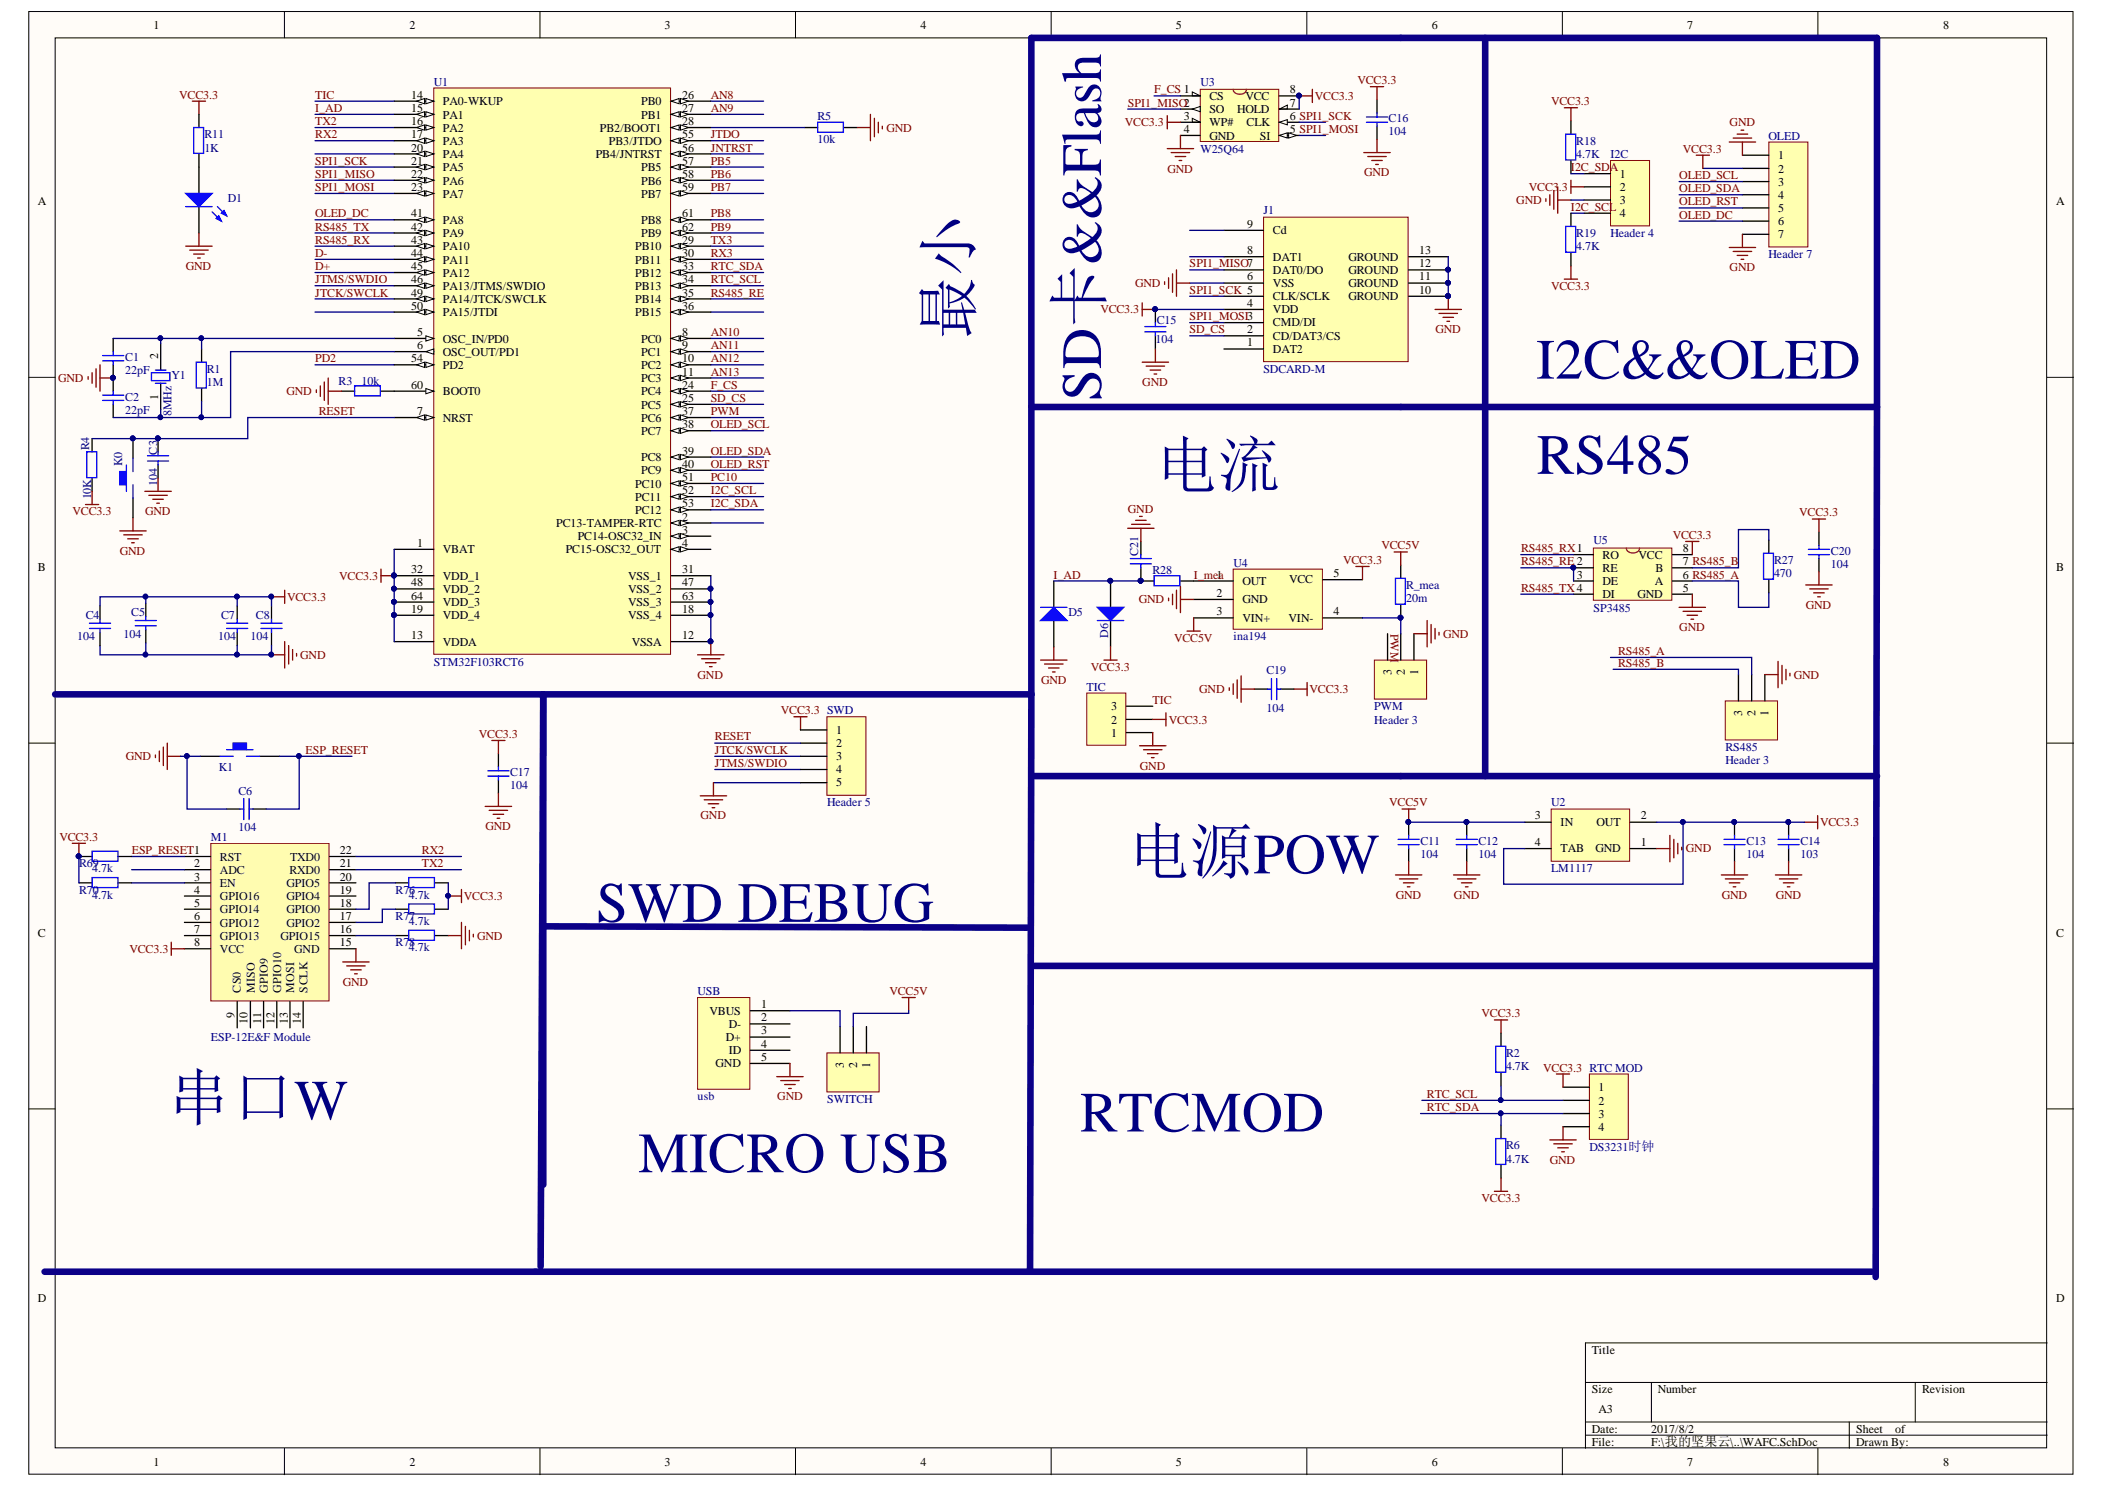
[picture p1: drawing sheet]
# Altium project WAFC.PrjPCB
1 sheet, 57 parts. Net scope: global (net labels, ports and power ports of the same name join across sheets).
Board file: PCB1.PcbDoc

## Sheet WAFC.SchDoc
size A3

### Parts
C1  value 22pF  [0603]  (hidden comment: Cap)
C2  value 22pF  [0603]  (hidden comment: Cap)
C3  value 104  [0603]  (hidden comment: Cap)
C4  value 104  [0603]  (hidden comment: Cap)
C5  value 104  [0603]  (hidden comment: Cap)
C6  value 104  [0603]  (hidden comment: Cap)
C7  value 104  [0603]  (hidden comment: Cap)
C8  value 104  [0603]  (hidden comment: Cap)
C11  value 104  [0603]  (hidden comment: Cap)
C12  value 104  [0603]  (hidden comment: Cap)
C13  value 104  [0603]  (hidden comment: Cap)
C14  value 103  [0603]  (hidden comment: Cap)
C15  value 104  [0603]  (hidden comment: Cap)
C16  value 104  [0603]  (hidden comment: Cap)
C17  value 104  [0603]  (hidden comment: Cap)
C19  value 104  [0603]  (hidden comment: Cap)
C20  value 104  [0603]  (hidden comment: Cap)
C21  Cap  [0603]  (value not drawn)
D1  LED2  [0603]  (value not drawn)
D5  SS14  [IN5819]  (value not drawn)
D6  SS14  [IN5819]  (value not drawn)
I2C  Header 4  [HDR1X4]
J1  SDCARD-M  [SDCARD-M]
K0  K1  [sop2]  (value not drawn)
K1  K1  [sop2]  (value not drawn)
M1  ESP-12E&F Module  [ESP-12E&F Module]
OLED  Header 7  [HDR1X7]
PWM  Header 3  [HDR1X3]
R1  value 1M  [0603]  (hidden comment: Res2)
R2  value 4.7K  [0603]  (hidden comment: Res2)
R3  value 10k  [0603]  (hidden comment: Res2)
R4  value 10K  [0603]  (hidden comment: Res2)
R5  value 10k  [0603]  (hidden comment: Res2)
R6  value 4.7K  [0603]  (hidden comment: Res2)
R11  value 1K  [0603]  (hidden comment: Res2)
R18  value 4.7K  [0603]  (hidden comment: Res2)
R19  value 4.7K  [0603]  (hidden comment: Res2)
R27  value 470  [0603]  (hidden comment: Res2)
R28  Res2  [0603]  (value not drawn)
R69  value 4.7k  [0603]  (hidden comment: Res2)
R70  value 4.7k  [0603]  (hidden comment: Res2)
R76  value 4.7k  [0603]  (hidden comment: Res2)
R77  value 4.7k  [0603]  (hidden comment: Res2)
R78  value 4.7k  [0603]  (hidden comment: Res2)
R_mea  value 20m  [0805]  (hidden comment: Res2)
RS485  Header 3  [DZ3*3.5]
RTC_MOD  DS3231时钟  [HDR1X4]
SWD  Header 5  [HDR1X5]
SWITCH  Header 3  [12D00]  (value not drawn)
TIC  Header 3  [DZ3*3.5]  (value not drawn)
U1  STM32F103RCT6  [LQFP64]
U2  LM1117  [MP04A_N]
U3  W25Q64  [SOIC-8]
U4  ina194  [ina194]
U5  SP3485  [SOP-8]
USB  usb  [Micro_USB]
Y1  8MHz  [XTAL_US]

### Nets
GND: C1.1 C2.2 C3.1 C4.2 C5.2 C6.2 C7.2 C8.2 C11.1 C12.1 C13.1 C14.1 C15.1 C16.1 C17.1 C19.1 C20.1 C21.2 D1.2(K) D5.1(A) I2C.3 J1.6(VSS) J1.10(GROUND) J1.11(GROUND) J1.12(GROUND) J1.13(GROUND) K0.1 K1.1 M1.15(GND) OLED.1 OLED.7 PWM.1 R3.2 R5.1 R78.1 RS485.1 RTC_MOD.4 SWD.5 TIC.1 U1.12(VSSA) U1.18(VSS_4) U1.31(VSS_1) U1.47(VSS_2) U1.63(VSS_3) U2.1(GND) U3.4(GND) U4.2(GND) U5.5(GND) USB.5(GND)
VCC3.3: C4.1 C5.1 C7.1 C8.1 C13.2 C14.2 C15.2 C16.2 C17.2 C19.2 C20.2 D6.2(K) I2C.2 J1.4(VDD) M1.8(VCC) OLED.2 R2.1 R4.1 R6.2 R11.2 R18.1 R19.2 R69.2 R70.2 R76.1 R77.1 RTC_MOD.1 SWD.1 TIC.2 U1.1(VBAT) U1.13(VDDA) U1.19(VDD_4) U1.32(VDD_1) U1.48(VDD_2) U1.64(VDD_3) U2.2(OUT) U2.4(TAB) U3.3(WP#) U3.7(HOLD) U3.8(VCC) U4.5(VCC) U5.8(VCC)
VCC5V: C11.2 C12.2 R_mea.2 SWITCH.2 U2.3(IN) U4.3(VIN+)
AN8: U1.26(PB0)
AN9: U1.27(PB1)
AN10: U1.8(PC0)
AN11: U1.9(PC1)
AN12: U1.10(PC2)
AN13: U1.11(PC3)
D+: U1.45(PA12)
D-: U1.44(PA11)
ESP_RESET: C6.1 K1.2 M1.1(RST) R69.1
F_CS: U1.24(PC4) U3.1(CS)
I2C_SCL: I2C.4 R19.1 U1.52(PC11)
I2C_SDA: I2C.1 R18.2 U1.53(PC12)
I_AD: C21.1 D5.2(K) D6.1(A) R28.1 U1.15(PA1)
I_mea: R28.2 U4.1(OUT)
JNTRST: U1.56(PB4/JNTRST)
JTCK/SWCLK: SWD.3 U1.49(PA14/JTCK/SWCLK)
JTDO: U1.55(PB3/JTDO)
JTMS/SWDIO: SWD.4 U1.46(PA13/JTMS/SWDIO)
OLED_DC: OLED.6 U1.41(PA8)
OLED_RST: OLED.5 U1.40(PC9)
OLED_SCL: OLED.3 U1.38(PC7)
OLED_SDA: OLED.4 U1.39(PC8)
PB5: U1.57(PB5)
PB6: U1.58(PB6)
PB7: U1.59(PB7)
PB8: U1.61(PB8)
PB9: U1.62(PB9)
PC10: U1.51(PC10)
PD2: U1.54(PD2)
PWM: PWM.3 U1.37(PC6)
RESET: C3.2 K0.2 R4.2 SWD.2 U1.7(NRST)
RS485_A: R27.2 RS485.2 U5.6(A)
RS485_B: R27.1 RS485.3 U5.7(B)
RS485_RE: U1.35(PB14) U5.2(RE) U5.3(DE)
RS485_RX: U1.43(PA10) U5.1(RO)
RS485_TX: U1.42(PA9) U5.4(DI)
RTC_SCL: R2.2 RTC_MOD.2 U1.34(PB13)
RTC_SDA: R6.1 RTC_MOD.3 U1.33(PB12)
RX2: M1.22(TXD0) U1.17(PA3)
RX3: U1.30(PB11)
SD_CS: J1.2(CD/DAT3/CS) U1.25(PC5)
SPI1_MISO: J1.7(DAT0/DO) U1.22(PA6) U3.2(SO)
SPI1_MOSI: J1.3(CMD/DI) U1.23(PA7) U3.5(SI)
SPI1_SCK: J1.5(CLK/SCLK) U1.21(PA5) U3.6(CLK)
TIC: TIC.3 U1.14(PA0-WKUP)
TX2: M1.21(RXD0) U1.16(PA2)
TX3: U1.29(PB10)
NetC1_2: C1.2 R1.2 U1.5(OSC_IN/PD0) Y1.2(OSC2)
NetC2_1: C2.1 R1.1 U1.6(OSC_OUT/PD1) Y1.1(OSC1)
NetD1_1: D1.1(A) R11.1
NetM1_3: M1.3(EN) R70.1
NetM1_16: M1.16(GPIO15) R78.2
NetM1_17: M1.17(GPIO2) R77.2
NetM1_18: M1.18(GPIO0) R76.2
NetPWM_2: PWM.2 R_mea.1 U4.4(VIN-)
NetR3_1: R3.1 U1.60(BOOT0)
NetR5_2: R5.2 U1.28(PB2/BOOT1)
NetSWITCH_3: SWITCH.3 USB.1(VBUS)

Not connected (* = marked no-connect by the designer): J1 1(DAT2) 8(DAT1) 9(Cd); M1 2(ADC) 4(GPIO16) 5(GPIO14) 6(GPIO12) 7(GPIO13) 9(CS0) 10(MISO) 11(GPIO9) 12(GPIO10) 13(MOSI) 14(SCLK) 19(GPIO4) 20(GPIO5); SWITCH 1; U1 2(PC13-TAMPER-RTC) 3(PC14-OSC32_IN) 4(PC15-OSC32_OUT) 20(PA4) 36(PB15) 50(PA15/JTDI); USB 2(D-) 3(D+) 4(ID)

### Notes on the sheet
- (near C15) SD卡&&Flash
- I2C&&OLED
- 电?
- RS485
- (near C11) 电源P
- SWD DEBUG
- 串�
- RTCMOD
- MICRO USB
